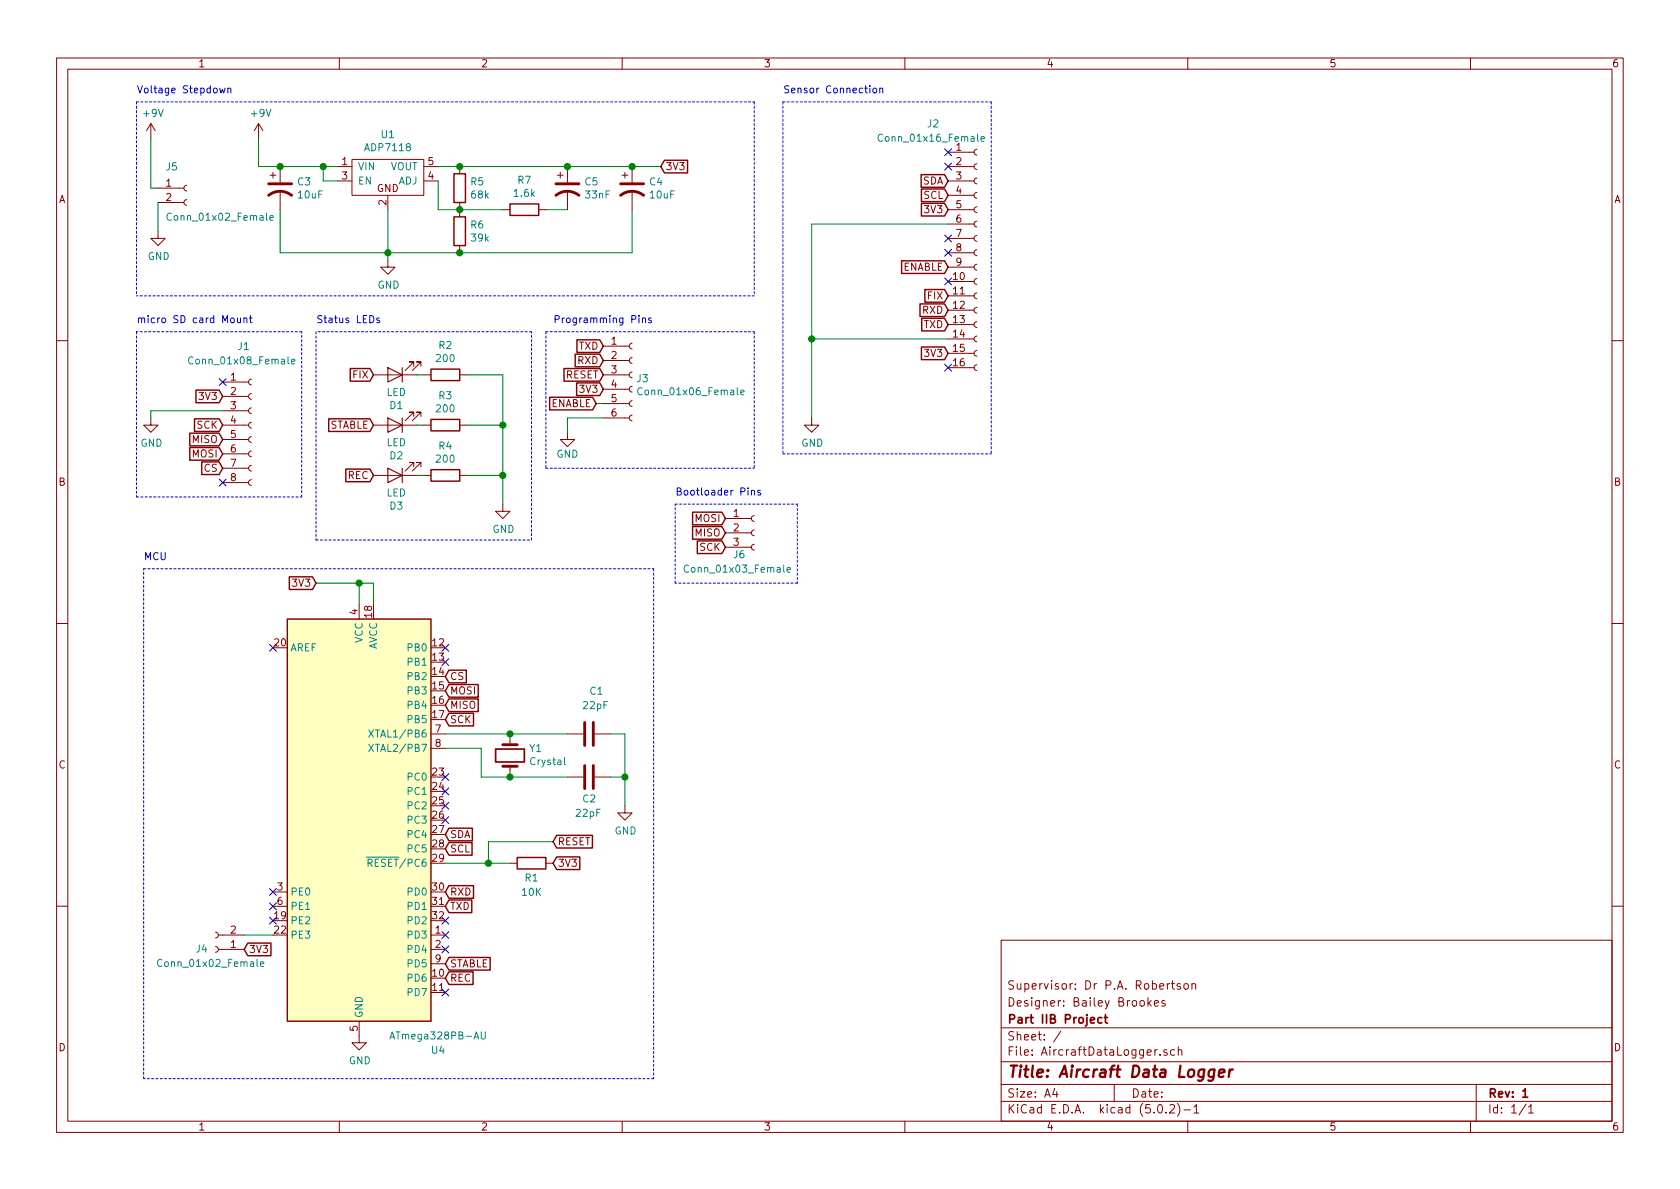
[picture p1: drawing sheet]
EESchema Schematic File Version 4
LIBS:AircraftDataLogger-cache
EELAYER 26 0
EELAYER END
$Descr A4 11693 8268
encoding utf-8
Sheet 1 1
Title "Aircraft Data Logger"
Date ""
Rev "1"
Comp "Part IIB Project"
Comment1 "Designer: Bailey Brookes"
Comment2 "Supervisor: Dr P.A. Robertson"
Comment3 ""
Comment4 ""
$EndDescr
$Comp
L Device:LED D3
U 1 1
P 2750 3300
F 0 "D3" H 2741 3516 50  0000 C CNN
F 1 "LED" H 2741 3425 50  0000 C CNN
F 2 "LED_THT:LED_D3.0mm_Clear" H 2750 3300 50  0001 C CNN
F 3 "~" H 2750 3300 50  0001 C CNN
	1    2750 3300
	-1   0    0    1   
$EndComp
$Comp
L Device:LED D2
U 1 1
P 2750 2950
F 0 "D2" H 2741 3166 50  0000 C CNN
F 1 "LED" H 2741 3075 50  0000 C CNN
F 2 "LED_THT:LED_D3.0mm_Clear" H 2750 2950 50  0001 C CNN
F 3 "~" H 2750 2950 50  0001 C CNN
	1    2750 2950
	-1   0    0    1   
$EndComp
$Comp
L Device:LED D1
U 1 1
P 2750 2600
F 0 "D1" H 2741 2816 50  0000 C CNN
F 1 "LED" H 2741 2725 50  0000 C CNN
F 2 "LED_THT:LED_D3.0mm_Clear" H 2750 2600 50  0001 C CNN
F 3 "~" H 2750 2600 50  0001 C CNN
	1    2750 2600
	-1   0    0    1   
$EndComp
$Comp
L Device:C C1
U 1 1
P 4100 5100
F 0 "C1" V 3800 5100 50  0000 L CNN
F 1 "22pF" V 3900 5050 50  0000 L CNN
F 2 "Capacitor_SMD:C_0805_2012Metric" H 4138 4950 50  0001 C CNN
F 3 "~" H 4100 5100 50  0001 C CNN
	1    4100 5100
	0    1    1    0   
$EndComp
$Comp
L Device:C C2
U 1 1
P 4100 5400
F 0 "C2" V 4250 5350 50  0000 L CNN
F 1 "22pF" V 4350 5300 50  0000 L CNN
F 2 "Capacitor_SMD:C_0805_2012Metric" H 4138 5250 50  0001 C CNN
F 3 "~" H 4100 5400 50  0001 C CNN
	1    4100 5400
	0    1    1    0   
$EndComp
$Comp
L Device:R R1
U 1 1
P 3700 6000
F 0 "R1" V 3800 6000 50  0000 C CNN
F 1 "10K" V 3900 6000 50  0000 C CNN
F 2 "Resistor_SMD:R_0805_2012Metric" V 3630 6000 50  0001 C CNN
F 3 "~" H 3700 6000 50  0001 C CNN
	1    3700 6000
	0    1    1    0   
$EndComp
$Comp
L power:GND #PWR02
U 1 1
P 2700 1800
F 0 "#PWR02" H 2700 1550 50  0001 C CNN
F 1 "GND" H 2705 1627 50  0000 C CNN
F 2 "" H 2700 1800 50  0001 C CNN
F 3 "" H 2700 1800 50  0001 C CNN
	1    2700 1800
	1    0    0    -1  
$EndComp
Text GLabel 3850 6000 2    50   Input ~ 0
3V3
$Comp
L power:GND #PWR03
U 1 1
P 2500 7200
F 0 "#PWR03" H 2500 6950 50  0001 C CNN
F 1 "GND" H 2505 7027 50  0000 C CNN
F 2 "" H 2500 7200 50  0001 C CNN
F 3 "" H 2500 7200 50  0001 C CNN
	1    2500 7200
	1    0    0    -1  
$EndComp
Text GLabel 2200 4050 0    50   Input ~ 0
3V3
Wire Wire Line
	2200 4050 2500 4050
Wire Wire Line
	2500 4050 2500 4200
Wire Wire Line
	2500 4050 2600 4050
Wire Wire Line
	2600 4050 2600 4200
Connection ~ 2500 4050
$Comp
L Device:Crystal Y1
U 1 1
P 3550 5250
F 0 "Y1" V 3596 5119 50  0000 R CNN
F 1 "Crystal" V 3505 5119 50  0000 R CNN
F 2 "Crystal:Crystal_HC49-4H_Vertical" H 3550 5250 50  0001 C CNN
F 3 "~" H 3550 5250 50  0001 C CNN
	1    3550 5250
	0    -1   -1   0   
$EndComp
Wire Wire Line
	3100 5100 3550 5100
Connection ~ 3550 5100
Wire Wire Line
	3550 5100 3950 5100
Wire Wire Line
	3100 5200 3350 5200
Wire Wire Line
	3350 5200 3350 5400
Wire Wire Line
	3350 5400 3550 5400
Connection ~ 3550 5400
Wire Wire Line
	3550 5400 3950 5400
Wire Wire Line
	4250 5100 4350 5100
Wire Wire Line
	4350 5400 4250 5400
$Comp
L power:GND #PWR04
U 1 1
P 4350 5600
F 0 "#PWR04" H 4350 5350 50  0001 C CNN
F 1 "GND" H 4355 5427 50  0000 C CNN
F 2 "" H 4350 5600 50  0001 C CNN
F 3 "" H 4350 5600 50  0001 C CNN
	1    4350 5600
	1    0    0    -1  
$EndComp
Wire Wire Line
	3250 2600 3500 2600
Wire Wire Line
	3250 3300 3500 3300
Connection ~ 3500 3300
Wire Wire Line
	3500 3300 3500 3500
Wire Wire Line
	3250 2950 3500 2950
Wire Wire Line
	3500 2600 3500 2950
Connection ~ 3500 2950
Wire Wire Line
	3500 2950 3500 3300
$Comp
L power:GND #PWR07
U 1 1
P 3500 3500
F 0 "#PWR07" H 3500 3250 50  0001 C CNN
F 1 "GND" H 3505 3327 50  0000 C CNN
F 2 "" H 3500 3500 50  0001 C CNN
F 3 "" H 3500 3500 50  0001 C CNN
	1    3500 3500
	1    0    0    -1  
$EndComp
Text GLabel 2600 2600 0    50   Input ~ 0
FIX
Text GLabel 2600 2950 0    50   Input ~ 0
STABLE
Text GLabel 2600 3300 0    50   Input ~ 0
REC
Text GLabel 3100 6200 2    50   Input ~ 0
RXD
Text GLabel 3100 6300 2    50   Input ~ 0
TXD
Text GLabel 6600 2250 0    50   Input ~ 0
TXD
Text GLabel 6600 2150 0    50   Input ~ 0
RXD
$Comp
L power:GND #PWR05
U 1 1
P 5650 2900
F 0 "#PWR05" H 5650 2650 50  0001 C CNN
F 1 "GND" H 5655 2727 50  0000 C CNN
F 2 "" H 5650 2900 50  0001 C CNN
F 3 "" H 5650 2900 50  0001 C CNN
	1    5650 2900
	1    0    0    -1  
$EndComp
Text GLabel 1550 2950 0    50   Input ~ 0
SCK
Text GLabel 1550 3050 0    50   Input ~ 0
MISO
Text GLabel 1550 3150 0    50   Input ~ 0
MOSI
Text GLabel 1550 3250 0    50   Input ~ 0
CS
NoConn ~ 1900 6300
NoConn ~ 1900 6200
NoConn ~ 1900 4500
Text GLabel 3100 5000 2    50   Input ~ 0
SCK
Text GLabel 3100 4900 2    50   Input ~ 0
MISO
Text GLabel 3100 4800 2    50   Input ~ 0
MOSI
Text GLabel 3100 4700 2    50   Input ~ 0
CS
NoConn ~ 3100 4600
NoConn ~ 3100 4500
Text GLabel 3100 6700 2    50   Input ~ 0
STABLE
Text GLabel 3100 6800 2    50   Input ~ 0
REC
NoConn ~ 3100 5600
NoConn ~ 3100 5700
NoConn ~ 3100 6500
NoConn ~ 3100 6400
NoConn ~ 3100 6600
Text GLabel 3100 5900 2    50   Input ~ 0
SCL
Text GLabel 3100 5800 2    50   Input ~ 0
SDA
Text GLabel 4200 2400 0    50   Input ~ 0
TXD
Text GLabel 4200 2500 0    50   Input ~ 0
RXD
$Comp
L MCU_Microchip_ATmega:ATmega328PB-AU U4
U 1 1
P 2500 5700
F 0 "U4" H 3050 4100 50  0000 C CNN
F 1 "ATmega328PB-AU" H 3050 4200 50  0000 C CNN
F 2 "Package_QFP:TQFP-32_7x7mm_P0.8mm" H 2500 5700 50  0001 C CIN
F 3 "http://ww1.microchip.com/downloads/en/DeviceDoc/40001906C.pdf" H 2500 5700 50  0001 C CNN
	1    2500 5700
	1    0    0    -1  
$EndComp
NoConn ~ 1900 6400
Text GLabel 6600 1350 0    50   Input ~ 0
SCL
Text GLabel 6600 1250 0    50   Input ~ 0
SDA
Wire Wire Line
	1950 1150 2250 1150
$Comp
L power:+9V #PWR01
U 1 1
P 1050 950
F 0 "#PWR01" H 1050 800 50  0001 C CNN
F 1 "+9V" H 1065 1123 50  0000 C CNN
F 2 "" H 1050 950 50  0001 C CNN
F 3 "" H 1050 950 50  0001 C CNN
	1    1050 950 
	1    0    0    -1  
$EndComp
$Comp
L New_Library:ADP7118 U1
U 1 1
P 2700 1200
F 0 "U1" H 2700 1475 50  0000 C CNN
F 1 "ADP7118" H 2700 1384 50  0000 C CNN
F 2 "Package_TO_SOT_SMD:TSOT-23-5" H 2650 1200 50  0001 C CNN
F 3 "" H 2650 1200 50  0001 C CNN
	1    2700 1200
	1    0    0    -1  
$EndComp
$Comp
L Device:CP1 C3
U 1 1
P 1950 1300
F 0 "C3" H 2065 1346 50  0000 L CNN
F 1 "10uF" H 2065 1255 50  0000 L CNN
F 2 "Capacitor_SMD:C_1210_3225Metric" H 1950 1300 50  0001 C CNN
F 3 "~" H 1950 1300 50  0001 C CNN
	1    1950 1300
	1    0    0    -1  
$EndComp
$Comp
L Device:CP1 C4
U 1 1
P 4400 1300
F 0 "C4" H 4515 1346 50  0000 L CNN
F 1 "10uF" H 4515 1255 50  0000 L CNN
F 2 "Capacitor_SMD:C_1210_3225Metric" H 4400 1300 50  0001 C CNN
F 3 "~" H 4400 1300 50  0001 C CNN
	1    4400 1300
	1    0    0    -1  
$EndComp
Wire Wire Line
	2250 1150 2250 1250
Wire Wire Line
	2250 1250 2350 1250
Connection ~ 2250 1150
Wire Wire Line
	2250 1150 2350 1150
$Comp
L Device:R R2
U 1 1
P 3100 2600
F 0 "R2" V 2893 2600 50  0000 C CNN
F 1 "200" V 2984 2600 50  0000 C CNN
F 2 "Resistor_SMD:R_0805_2012Metric" V 3030 2600 50  0001 C CNN
F 3 "~" H 3100 2600 50  0001 C CNN
	1    3100 2600
	0    1    1    0   
$EndComp
Wire Wire Line
	2900 2600 2950 2600
Wire Wire Line
	2900 2950 2950 2950
Wire Wire Line
	2900 3300 2950 3300
Text GLabel 6600 1450 0    50   Input ~ 0
3V3
Text GLabel 1550 2750 0    50   Input ~ 0
3V3
$Comp
L Connector:Conn_01x08_Female J1
U 1 1
P 1750 2950
F 0 "J1" H 1650 3500 50  0000 L CNN
F 1 "Conn_01x08_Female" H 1300 3400 50  0000 L CNN
F 2 "Connector_PinSocket_2.54mm:PinSocket_1x08_P2.54mm_Vertical" H 1750 2950 50  0001 C CNN
F 3 "~" H 1750 2950 50  0001 C CNN
	1    1750 2950
	1    0    0    -1  
$EndComp
Wire Wire Line
	1050 950  1050 1300
Wire Wire Line
	1050 1300 1100 1300
Wire Wire Line
	1800 1150 1950 1150
Connection ~ 1950 1150
Text GLabel 1700 6600 2    50   Input ~ 0
3V3
NoConn ~ 1550 2650
NoConn ~ 1550 3350
$Comp
L Device:R R3
U 1 1
P 3100 2950
F 0 "R3" V 2893 2950 50  0000 C CNN
F 1 "200" V 2984 2950 50  0000 C CNN
F 2 "Resistor_SMD:R_0805_2012Metric" V 3030 2950 50  0001 C CNN
F 3 "~" H 3100 2950 50  0001 C CNN
	1    3100 2950
	0    1    1    0   
$EndComp
$Comp
L Device:R R4
U 1 1
P 3100 3300
F 0 "R4" V 2893 3300 50  0000 C CNN
F 1 "200" V 2984 3300 50  0000 C CNN
F 2 "Resistor_SMD:R_0805_2012Metric" V 3030 3300 50  0001 C CNN
F 3 "~" H 3100 3300 50  0001 C CNN
	1    3100 3300
	0    1    1    0   
$EndComp
Connection ~ 4350 5400
Wire Wire Line
	4350 5400 4350 5600
Wire Wire Line
	4350 5100 4350 5400
$Comp
L power:GND #PWR0101
U 1 1
P 1050 2900
F 0 "#PWR0101" H 1050 2650 50  0001 C CNN
F 1 "GND" H 1055 2727 50  0000 C CNN
F 2 "" H 1050 2900 50  0001 C CNN
F 3 "" H 1050 2900 50  0001 C CNN
	1    1050 2900
	1    0    0    -1  
$EndComp
Text Notes 950  650  0    50   ~ 0
Voltage Stepdown
Text Notes 5450 650  0    50   ~ 0
Sensor Connection\n
Wire Notes Line
	5450 700  5450 3150
Wire Notes Line
	2200 2300 2200 3750
Wire Notes Line
	2200 3750 3700 3750
Wire Notes Line
	3700 3750 3700 2300
Wire Notes Line
	3700 2300 2200 2300
Text Notes 2200 2250 0    50   ~ 0
Status LEDs\n
Text Notes 3850 2250 0    50   ~ 0
Programming Pins
Wire Notes Line
	950  3450 2100 3450
Wire Notes Line
	2100 3450 2100 2300
Wire Notes Line
	2100 2300 950  2300
Wire Notes Line
	950  2300 950  3450
Text Notes 950  2250 0    50   ~ 0
micro SD card Mount\n
Text Notes 1000 3900 0    50   ~ 0
MCU\n
$Comp
L Connector:Conn_01x16_Female J2
U 1 1
P 6800 1750
F 0 "J2" H 6450 2650 50  0000 L CNN
F 1 "Conn_01x16_Female" H 6100 2550 50  0000 L CNN
F 2 "Connector_PinSocket_2.54mm:PinSocket_1x16_P2.54mm_Vertical" H 6800 1750 50  0001 C CNN
F 3 "~" H 6800 1750 50  0001 C CNN
	1    6800 1750
	1    0    0    -1  
$EndComp
NoConn ~ 6600 1050
NoConn ~ 6600 1950
Text GLabel 6600 2050 0    50   Input ~ 0
FIX
NoConn ~ 6600 2550
NoConn ~ 6600 1650
NoConn ~ 6600 1150
$Comp
L Connector:Conn_01x02_Female J4
U 1 1
P 1500 6600
F 0 "J4" H 1550 6600 50  0000 L CNN
F 1 "Conn_01x02_Female" H 1150 6700 50  0000 L CNN
F 2 "Connector_PinSocket_2.54mm:PinSocket_1x02_P2.54mm_Vertical" H 1500 6600 50  0001 C CNN
F 3 "~" H 1500 6600 50  0001 C CNN
	1    1500 6600
	-1   0    0    1   
$EndComp
NoConn ~ 3100 6900
$Comp
L Device:R R5
U 1 1
P 3200 1300
F 0 "R5" H 3270 1346 50  0000 L CNN
F 1 "68k" H 3270 1255 50  0000 L CNN
F 2 "Resistor_SMD:R_0805_2012Metric" V 3130 1300 50  0001 C CNN
F 3 "~" H 3200 1300 50  0001 C CNN
	1    3200 1300
	1    0    0    -1  
$EndComp
$Comp
L Device:R R6
U 1 1
P 3200 1600
F 0 "R6" H 3270 1646 50  0000 L CNN
F 1 "39k" H 3270 1555 50  0000 L CNN
F 2 "Resistor_SMD:R_0805_2012Metric" V 3130 1600 50  0001 C CNN
F 3 "~" H 3200 1600 50  0001 C CNN
	1    3200 1600
	1    0    0    -1  
$EndComp
Wire Wire Line
	3050 1250 3050 1450
Wire Wire Line
	3050 1450 3200 1450
Connection ~ 3200 1450
Wire Wire Line
	1950 1750 2700 1750
Wire Wire Line
	1950 1450 1950 1750
Wire Wire Line
	2700 1450 2700 1750
Connection ~ 2700 1750
Wire Wire Line
	2700 1750 3200 1750
Wire Wire Line
	2700 1750 2700 1800
Wire Notes Line
	950  700  950  2050
$Comp
L Device:R R7
U 1 1
P 3650 1450
F 0 "R7" V 3443 1450 50  0000 C CNN
F 1 "1.6k" V 3534 1450 50  0000 C CNN
F 2 "Resistor_SMD:R_0805_2012Metric" V 3580 1450 50  0001 C CNN
F 3 "~" H 3650 1450 50  0001 C CNN
	1    3650 1450
	0    1    1    0   
$EndComp
Wire Wire Line
	3200 1450 3500 1450
Wire Wire Line
	3800 1450 3950 1450
$Comp
L Device:CP1 C5
U 1 1
P 3950 1300
F 0 "C5" H 4065 1346 50  0000 L CNN
F 1 "33nF" H 4065 1255 50  0000 L CNN
F 2 "Capacitor_SMD:C_0805_2012Metric" H 3950 1300 50  0001 C CNN
F 3 "~" H 3950 1300 50  0001 C CNN
	1    3950 1300
	1    0    0    -1  
$EndComp
Wire Wire Line
	4400 1450 4400 1750
Wire Wire Line
	4400 1750 3200 1750
Connection ~ 3200 1750
Connection ~ 4400 1150
Connection ~ 3950 1150
Wire Wire Line
	4400 1150 4600 1150
Wire Wire Line
	3950 1150 4400 1150
Connection ~ 3200 1150
Wire Wire Line
	3200 1150 3950 1150
Wire Wire Line
	3050 1150 3200 1150
Wire Wire Line
	5650 1550 6600 1550
Wire Notes Line
	6900 700  6900 3150
Wire Notes Line
	5450 3150 6900 3150
Wire Notes Line
	5450 700  6900 700 
$Comp
L Connector:Conn_01x02_Female J5
U 1 1
P 1300 1300
F 0 "J5" H 1150 1450 50  0000 L CNN
F 1 "Conn_01x02_Female" H 1150 1100 50  0000 L CNN
F 2 "Connector_PinSocket_2.54mm:PinSocket_1x02_P2.54mm_Vertical" H 1300 1300 50  0001 C CNN
F 3 "~" H 1300 1300 50  0001 C CNN
	1    1300 1300
	1    0    0    -1  
$EndComp
Wire Wire Line
	1100 1400 1100 1600
$Comp
L power:GND #PWR06
U 1 1
P 1100 1600
F 0 "#PWR06" H 1100 1350 50  0001 C CNN
F 1 "GND" H 1105 1427 50  0000 C CNN
F 2 "" H 1100 1600 50  0001 C CNN
F 3 "" H 1100 1600 50  0001 C CNN
	1    1100 1600
	1    0    0    -1  
$EndComp
$Comp
L power:+9V #PWR08
U 1 1
P 1800 950
F 0 "#PWR08" H 1800 800 50  0001 C CNN
F 1 "+9V" H 1815 1123 50  0000 C CNN
F 2 "" H 1800 950 50  0001 C CNN
F 3 "" H 1800 950 50  0001 C CNN
	1    1800 950 
	1    0    0    -1  
$EndComp
Wire Wire Line
	1800 950  1800 1150
Wire Wire Line
	1900 6500 1700 6500
NoConn ~ 3100 5500
NoConn ~ 3100 5400
$Comp
L Connector:Conn_01x03_Female J6
U 1 1
P 5250 3700
F 0 "J6" H 5100 3550 50  0000 L CNN
F 1 "Conn_01x03_Female" H 4750 3450 50  0000 L CNN
F 2 "Connector_PinSocket_2.54mm:PinSocket_1x03_P2.54mm_Vertical" H 5250 3700 50  0001 C CNN
F 3 "~" H 5250 3700 50  0001 C CNN
	1    5250 3700
	1    0    0    -1  
$EndComp
Text GLabel 5050 3800 0    50   Input ~ 0
SCK
Text GLabel 5050 3700 0    50   Input ~ 0
MISO
Text GLabel 5050 3600 0    50   Input ~ 0
MOSI
Wire Wire Line
	3100 6000 3400 6000
Wire Wire Line
	3400 6000 3400 5850
Wire Wire Line
	3400 5850 3850 5850
Connection ~ 3400 6000
Wire Wire Line
	3400 6000 3550 6000
Text GLabel 3850 5850 2    50   Input ~ 0
RESET
Text GLabel 4200 2600 0    50   Input ~ 0
RESET
Wire Wire Line
	5650 1550 5650 2350
Wire Wire Line
	6600 2350 5650 2350
Connection ~ 5650 2350
Wire Wire Line
	5650 2350 5650 2900
Text GLabel 6600 1850 0    50   Input ~ 0
ENABLE
Text Notes 4700 3450 0    50   ~ 0
Bootloader Pins
$Comp
L power:GND #PWR0103
U 1 1
P 3950 3000
F 0 "#PWR0103" H 3950 2750 50  0001 C CNN
F 1 "GND" H 3950 2850 50  0000 C CNN
F 2 "" H 3950 3000 50  0001 C CNN
F 3 "" H 3950 3000 50  0001 C CNN
	1    3950 3000
	1    0    0    -1  
$EndComp
Wire Wire Line
	4200 2800 4150 2800
Wire Notes Line
	950  700  5250 700 
Wire Notes Line
	5250 700  5250 2050
Wire Notes Line
	5250 2050 950  2050
Wire Notes Line
	4550 3950 4550 7500
Wire Notes Line
	4550 7500 1000 7500
Wire Notes Line
	1000 7500 1000 3950
Wire Notes Line
	1000 3950 4550 3950
Wire Notes Line
	5550 3500 5550 4050
Wire Notes Line
	5550 4050 4700 4050
Wire Notes Line
	4700 4050 4700 3500
Wire Notes Line
	4700 3500 5550 3500
Text GLabel 6600 2450 0    50   Input ~ 0
3V3
Text GLabel 4200 2700 0    50   Input ~ 0
3V3
NoConn ~ 6600 1750
Wire Wire Line
	1050 2850 1050 2900
$Comp
L Connector:Conn_01x06_Female J3
U 1 1
P 4400 2600
F 0 "J3" H 4427 2576 50  0000 L CNN
F 1 "Conn_01x06_Female" H 4427 2485 50  0000 L CNN
F 2 "Connector_PinSocket_2.54mm:PinSocket_1x06_P2.54mm_Vertical" H 4400 2600 50  0001 C CNN
F 3 "~" H 4400 2600 50  0001 C CNN
	1    4400 2600
	1    0    0    -1  
$EndComp
Wire Wire Line
	1050 2850 1550 2850
Text GLabel 4600 1150 2    50   Input ~ 0
3V3
Text GLabel 4150 2800 0    50   Input ~ 0
ENABLE
Wire Notes Line
	3800 2300 3800 3250
Wire Notes Line
	3800 2300 5250 2300
Wire Notes Line
	3800 3250 5250 3250
Wire Notes Line
	5250 2300 5250 3250
Wire Wire Line
	3950 2900 3950 3000
Wire Wire Line
	3950 2900 4200 2900
$EndSCHEMATC
